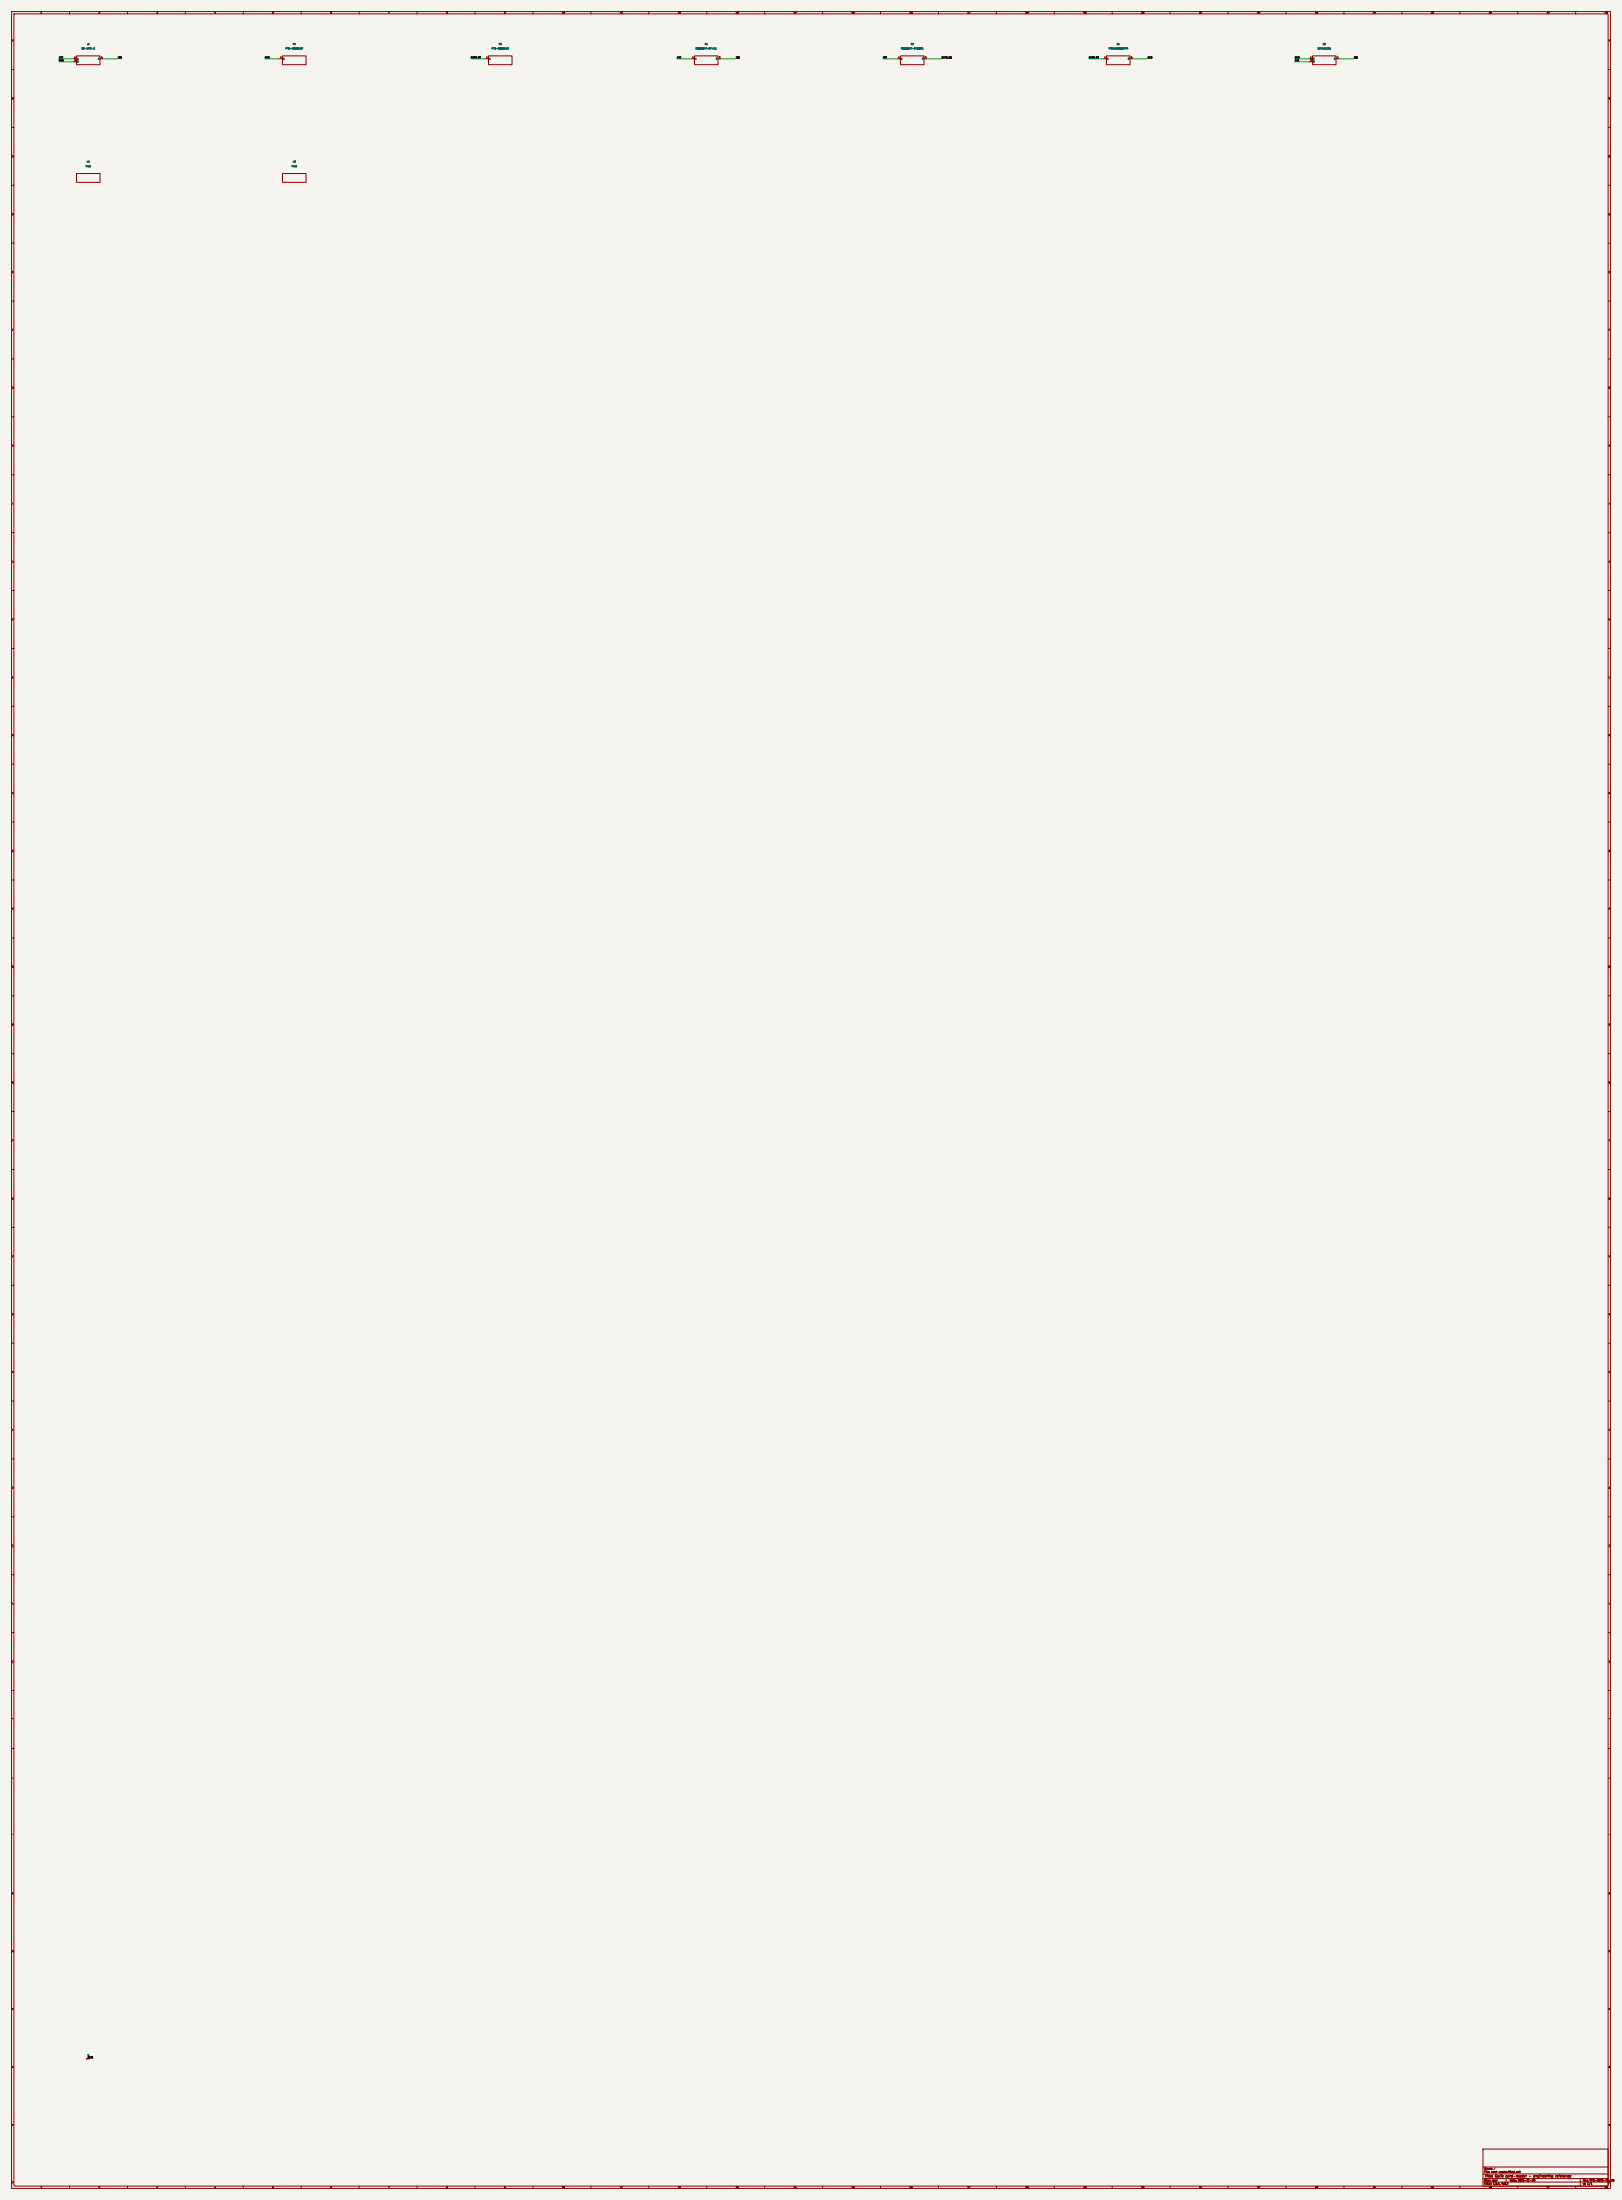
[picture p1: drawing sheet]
(kicad_sch (version 20250114) (generator "eeschema") (paper "User" 1400 1900) (title_block (title "Galia card-reader - engineering reference") (rev "RFQ-2026-11-20") (date "2026-11-20"))
(lib_symbols (symbol "Compact:J1" (pin_names (offset .508)) (in_bom yes) (on_board yes) (property "Reference" "J1" (at 0.0 6.35 0) (effects (font (size 1.27 1.27))))(property "Value" "OC-WIRE-3" (at 0.0 8.89 0) (effects (font (size 1.27 1.27))))(symbol "J1_0_1" (rectangle (start -10.16 2.54) (end 10.16 -5.08) (stroke (width .254) (type default)) (fill (type none))))(symbol "J1_1_1" (pin passive line (at -12.7 0.0 0) (length 2.54) (name "1" (effects (font (size 1.27 1.27)))) (number "1" (effects (font (size 1.27 1.27)))))(pin passive line (at -12.7 -2.54 0) (length 2.54) (name "2" (effects (font (size 1.27 1.27)))) (number "2" (effects (font (size 1.27 1.27)))))(pin passive line (at 12.7 0.0 180) (length 2.54) (name "3" (effects (font (size 1.27 1.27)))) (number "3" (effects (font (size 1.27 1.27)))))))(symbol "Compact:P1" (pin_names (offset .508)) (in_bom yes) (on_board yes) (property "Reference" "P1" (at 0.0 6.35 0) (effects (font (size 1.27 1.27))))(property "Value" "P70-1000045R" (at 0.0 8.89 0) (effects (font (size 1.27 1.27))))(symbol "P1_0_1" (rectangle (start -10.16 2.54) (end 10.16 -5.08) (stroke (width .254) (type default)) (fill (type none))))(symbol "P1_1_1" (pin passive line (at -12.7 0.0 0) (length 2.54) (name "1" (effects (font (size 1.27 1.27)))) (number "1" (effects (font (size 1.27 1.27)))))))(symbol "Compact:P2" (pin_names (offset .508)) (in_bom yes) (on_board yes) (property "Reference" "P2" (at 0.0 6.35 0) (effects (font (size 1.27 1.27))))(property "Value" "P70-1000045R" (at 0.0 8.89 0) (effects (font (size 1.27 1.27))))(symbol "P2_0_1" (rectangle (start -10.16 2.54) (end 10.16 -5.08) (stroke (width .254) (type default)) (fill (type none))))(symbol "P2_1_1" (pin passive line (at -12.7 0.0 0) (length 2.54) (name "1" (effects (font (size 1.27 1.27)))) (number "1" (effects (font (size 1.27 1.27)))))))(symbol "Compact:R1" (pin_names (offset .508)) (in_bom yes) (on_board yes) (property "Reference" "R1" (at 0.0 6.35 0) (effects (font (size 1.27 1.27))))(property "Value" "RC0603FR-074K3L" (at 0.0 8.89 0) (effects (font (size 1.27 1.27))))(symbol "R1_0_1" (rectangle (start -10.16 2.54) (end 10.16 -5.08) (stroke (width .254) (type default)) (fill (type none))))(symbol "R1_1_1" (pin passive line (at -12.7 0.0 0) (length 2.54) (name "1" (effects (font (size 1.27 1.27)))) (number "1" (effects (font (size 1.27 1.27)))))(pin passive line (at 12.7 0.0 180) (length 2.54) (name "2" (effects (font (size 1.27 1.27)))) (number "2" (effects (font (size 1.27 1.27)))))))(symbol "Compact:R2" (pin_names (offset .508)) (in_bom yes) (on_board yes) (property "Reference" "R2" (at 0.0 6.35 0) (effects (font (size 1.27 1.27))))(property "Value" "RC0603FR-07330RL" (at 0.0 8.89 0) (effects (font (size 1.27 1.27))))(symbol "R2_0_1" (rectangle (start -10.16 2.54) (end 10.16 -5.08) (stroke (width .254) (type default)) (fill (type none))))(symbol "R2_1_1" (pin passive line (at -12.7 0.0 0) (length 2.54) (name "1" (effects (font (size 1.27 1.27)))) (number "1" (effects (font (size 1.27 1.27)))))(pin passive line (at 12.7 0.0 180) (length 2.54) (name "2" (effects (font (size 1.27 1.27)))) (number "2" (effects (font (size 1.27 1.27)))))))(symbol "Compact:D1" (pin_names (offset .508)) (in_bom yes) (on_board yes) (property "Reference" "D1" (at 0.0 6.35 0) (effects (font (size 1.27 1.27))))(property "Value" "TPD1E10B06DPYR" (at 0.0 8.89 0) (effects (font (size 1.27 1.27))))(symbol "D1_0_1" (rectangle (start -10.16 2.54) (end 10.16 -5.08) (stroke (width .254) (type default)) (fill (type none))))(symbol "D1_1_1" (pin passive line (at -12.7 0.0 0) (length 2.54) (name "1" (effects (font (size 1.27 1.27)))) (number "1" (effects (font (size 1.27 1.27)))))(pin passive line (at 12.7 0.0 180) (length 2.54) (name "2" (effects (font (size 1.27 1.27)))) (number "2" (effects (font (size 1.27 1.27)))))))(symbol "Compact:D2" (pin_names (offset .508)) (in_bom yes) (on_board yes) (property "Reference" "D2" (at 0.0 6.35 0) (effects (font (size 1.27 1.27))))(property "Value" "BAT54S,215" (at 0.0 8.89 0) (effects (font (size 1.27 1.27))))(symbol "D2_0_1" (rectangle (start -10.16 2.54) (end 10.16 -5.08) (stroke (width .254) (type default)) (fill (type none))))(symbol "D2_1_1" (pin passive line (at -12.7 0.0 0) (length 2.54) (name "1" (effects (font (size 1.27 1.27)))) (number "1" (effects (font (size 1.27 1.27)))))(pin passive line (at -12.7 -2.54 0) (length 2.54) (name "2" (effects (font (size 1.27 1.27)))) (number "2" (effects (font (size 1.27 1.27)))))(pin passive line (at 12.7 0.0 180) (length 2.54) (name "3" (effects (font (size 1.27 1.27)))) (number "3" (effects (font (size 1.27 1.27)))))))(symbol "Compact:H1" (pin_names (offset .508)) (in_bom no) (on_board yes) (property "Reference" "H1" (at 0.0 6.35 0) (effects (font (size 1.27 1.27))))(property "Value" "M1.6" (at 0.0 8.89 0) (effects (font (size 1.27 1.27))))(symbol "H1_0_1" (rectangle (start -10.16 2.54) (end 10.16 -5.08) (stroke (width .254) (type default)) (fill (type none))))(symbol "H1_1_1" ))(symbol "Compact:H2" (pin_names (offset .508)) (in_bom no) (on_board yes) (property "Reference" "H2" (at 0.0 6.35 0) (effects (font (size 1.27 1.27))))(property "Value" "M1.6" (at 0.0 8.89 0) (effects (font (size 1.27 1.27))))(symbol "H2_0_1" (rectangle (start -10.16 2.54) (end 10.16 -5.08) (stroke (width .254) (type default)) (fill (type none))))(symbol "H2_1_1" ))(symbol "Compact:FLAG0" (power) (in_bom no) (on_board no) (property "Reference" "#FLG1" (at 0.0 0.0 0) (effects (font (size 1.27 1.27)) (hide yes)))(property "Value" "PWR_FLAG" (at 0.0 0.0 0) (effects (font (size 1.27 1.27)) (hide yes)))(symbol "FLAG0_1_1" (pin power_out line (at 0.0 0.0 90) (length 0) (name "pwr" (effects (font (size 1.27 1.27)))) (number "1" (effects (font (size 1.27 1.27))))))))
(symbol (lib_id "Compact:J1") (at 76.2 50.8 0) (unit 1) (in_bom yes) (on_board yes) (dnp no)(property "Reference" "J1" (at 76.2 38.1 0) (effects (font (size 1.27 1.27))))(property "Value" "OC-WIRE-3" (at 76.2 41.91 0) (effects (font (size 1.27 1.27))))(property "Footprint" "Compact:Wire3_Top" (at 76.2 50.8 0) (effects (font (size 1.27 1.27)) (hide yes)))(property "Datasheet" "drawing-defined solder-wire termination" (at 76.2 50.8 0) (effects (font (size 1.27 1.27)) (hide yes)))(pin "1")(pin "2")(pin "3"))
(wire (pts (xy 63.5 50.8) (xy 50.8 50.8)) (stroke (width 0) (type default)))
(label "3V2" (at 50.8 50.8 0) (effects (font (size 1.27 1.27)) (justify left bottom)))
(wire (pts (xy 63.5 53.34) (xy 50.8 53.34)) (stroke (width 0) (type default)))
(label "GND" (at 50.8 53.34 0) (effects (font (size 1.27 1.27)) (justify left bottom)))
(wire (pts (xy 88.9 50.8) (xy 101.6 50.8)) (stroke (width 0) (type default)))
(label "IO8" (at 101.6 50.8 0) (effects (font (size 1.27 1.27)) (justify left bottom)))
(symbol (lib_id "Compact:P1") (at 254.0 50.8 0) (unit 1) (in_bom yes) (on_board yes) (dnp no)(property "Reference" "P1" (at 254.0 38.1 0) (effects (font (size 1.27 1.27))))(property "Value" "P70-1000045R" (at 254.0 41.91 0) (effects (font (size 1.27 1.27))))(property "Footprint" "Compact:Pogo_P70_1000045" (at 254.0 50.8 0) (effects (font (size 1.27 1.27)) (hide yes)))(property "Datasheet" "https://www.harwin.com/products/P70-1000045R" (at 254.0 50.8 0) (effects (font (size 1.27 1.27)) (hide yes)))(pin "1"))
(wire (pts (xy 241.3 50.8) (xy 228.6 50.8)) (stroke (width 0) (type default)))
(label "GND" (at 228.6 50.8 0) (effects (font (size 1.27 1.27)) (justify left bottom)))
(symbol (lib_id "Compact:P2") (at 431.8 50.8 0) (unit 1) (in_bom yes) (on_board yes) (dnp no)(property "Reference" "P2" (at 431.8 38.1 0) (effects (font (size 1.27 1.27))))(property "Value" "P70-1000045R" (at 431.8 41.91 0) (effects (font (size 1.27 1.27))))(property "Footprint" "Compact:Pogo_P70_1000045" (at 431.8 50.8 0) (effects (font (size 1.27 1.27)) (hide yes)))(property "Datasheet" "https://www.harwin.com/products/P70-1000045R" (at 431.8 50.8 0) (effects (font (size 1.27 1.27)) (hide yes)))(pin "1"))
(wire (pts (xy 419.1 50.8) (xy 406.4 50.8)) (stroke (width 0) (type default)))
(label "CARD_DQ" (at 406.4 50.8 0) (effects (font (size 1.27 1.27)) (justify left bottom)))
(symbol (lib_id "Compact:R1") (at 609.6 50.8 0) (unit 1) (in_bom yes) (on_board yes) (dnp no)(property "Reference" "R1" (at 609.6 38.1 0) (effects (font (size 1.27 1.27))))(property "Value" "RC0603FR-074K3L" (at 609.6 41.91 0) (effects (font (size 1.27 1.27))))(property "Footprint" "Resistor_SMD:R_0603_1608Metric" (at 609.6 50.8 0) (effects (font (size 1.27 1.27)) (hide yes)))(property "Datasheet" "https://www.yageo.com/en/Product/Index/product_type/chip-resistors" (at 609.6 50.8 0) (effects (font (size 1.27 1.27)) (hide yes)))(pin "1")(pin "2"))
(wire (pts (xy 596.9 50.8) (xy 584.2 50.8)) (stroke (width 0) (type default)))
(label "3V2" (at 584.2 50.8 0) (effects (font (size 1.27 1.27)) (justify left bottom)))
(wire (pts (xy 622.3 50.8) (xy 635.0 50.8)) (stroke (width 0) (type default)))
(label "IO8" (at 635.0 50.8 0) (effects (font (size 1.27 1.27)) (justify left bottom)))
(symbol (lib_id "Compact:R2") (at 787.4 50.8 0) (unit 1) (in_bom yes) (on_board yes) (dnp no)(property "Reference" "R2" (at 787.4 38.1 0) (effects (font (size 1.27 1.27))))(property "Value" "RC0603FR-07330RL" (at 787.4 41.91 0) (effects (font (size 1.27 1.27))))(property "Footprint" "Resistor_SMD:R_0603_1608Metric" (at 787.4 50.8 0) (effects (font (size 1.27 1.27)) (hide yes)))(property "Datasheet" "https://www.yageo.com/en/Product/Index/product_type/chip-resistors" (at 787.4 50.8 0) (effects (font (size 1.27 1.27)) (hide yes)))(pin "1")(pin "2"))
(wire (pts (xy 774.7 50.8) (xy 762.0 50.8)) (stroke (width 0) (type default)))
(label "IO8" (at 762.0 50.8 0) (effects (font (size 1.27 1.27)) (justify left bottom)))
(wire (pts (xy 800.1 50.8) (xy 812.8 50.8)) (stroke (width 0) (type default)))
(label "CARD_DQ" (at 812.8 50.8 0) (effects (font (size 1.27 1.27)) (justify left bottom)))
(symbol (lib_id "Compact:D1") (at 965.2 50.8 0) (unit 1) (in_bom yes) (on_board yes) (dnp no)(property "Reference" "D1" (at 965.2 38.1 0) (effects (font (size 1.27 1.27))))(property "Value" "TPD1E10B06DPYR" (at 965.2 41.91 0) (effects (font (size 1.27 1.27))))(property "Footprint" "Package_SON:Texas_DPY0002A_0.6x1mm_P0.65mm" (at 965.2 50.8 0) (effects (font (size 1.27 1.27)) (hide yes)))(property "Datasheet" "https://www.ti.com/lit/ds/symlink/tpd1e10b06.pdf" (at 965.2 50.8 0) (effects (font (size 1.27 1.27)) (hide yes)))(pin "1")(pin "2"))
(wire (pts (xy 952.5 50.8) (xy 939.8 50.8)) (stroke (width 0) (type default)))
(label "CARD_DQ" (at 939.8 50.8 0) (effects (font (size 1.27 1.27)) (justify left bottom)))
(wire (pts (xy 977.9 50.8) (xy 990.6 50.8)) (stroke (width 0) (type default)))
(label "GND" (at 990.6 50.8 0) (effects (font (size 1.27 1.27)) (justify left bottom)))
(symbol (lib_id "Compact:D2") (at 1143.0 50.8 0) (unit 1) (in_bom yes) (on_board yes) (dnp no)(property "Reference" "D2" (at 1143.0 38.1 0) (effects (font (size 1.27 1.27))))(property "Value" "BAT54S,215" (at 1143.0 41.91 0) (effects (font (size 1.27 1.27))))(property "Footprint" "Package_TO_SOT_SMD:SOT-23" (at 1143.0 50.8 0) (effects (font (size 1.27 1.27)) (hide yes)))(property "Datasheet" "https://assets.nexperia.com/documents/data-sheet/BAT54_SER.pdf" (at 1143.0 50.8 0) (effects (font (size 1.27 1.27)) (hide yes)))(pin "1")(pin "2")(pin "3"))
(wire (pts (xy 1130.3 50.8) (xy 1117.6 50.8)) (stroke (width 0) (type default)))
(label "GND" (at 1117.6 50.8 0) (effects (font (size 1.27 1.27)) (justify left bottom)))
(wire (pts (xy 1130.3 53.34) (xy 1117.6 53.34)) (stroke (width 0) (type default)))
(label "3V2" (at 1117.6 53.34 0) (effects (font (size 1.27 1.27)) (justify left bottom)))
(wire (pts (xy 1155.7 50.8) (xy 1168.4 50.8)) (stroke (width 0) (type default)))
(label "IO8" (at 1168.4 50.8 0) (effects (font (size 1.27 1.27)) (justify left bottom)))
(symbol (lib_id "Compact:H1") (at 76.2 152.4 0) (unit 1) (in_bom no) (on_board yes) (dnp no)(property "Reference" "H1" (at 76.2 139.7 0) (effects (font (size 1.27 1.27))))(property "Value" "M1.6" (at 76.2 143.51 0) (effects (font (size 1.27 1.27))))(property "Footprint" "Compact:Mount_M1_6" (at 76.2 152.4 0) (effects (font (size 1.27 1.27)) (hide yes)))(property "Datasheet" "" (at 76.2 152.4 0) (effects (font (size 1.27 1.27)) (hide yes))))
(symbol (lib_id "Compact:H2") (at 254.0 152.4 0) (unit 1) (in_bom no) (on_board yes) (dnp no)(property "Reference" "H2" (at 254.0 139.7 0) (effects (font (size 1.27 1.27))))(property "Value" "M1.6" (at 254.0 143.51 0) (effects (font (size 1.27 1.27))))(property "Footprint" "Compact:Mount_M1_6" (at 254.0 152.4 0) (effects (font (size 1.27 1.27)) (hide yes)))(property "Datasheet" "" (at 254.0 152.4 0) (effects (font (size 1.27 1.27)) (hide yes))))
(symbol (lib_id "Compact:FLAG0") (at 76.2 1778.0 0) (unit 1) (in_bom no) (on_board no) (dnp no)(property "Reference" "#FLG1" (at 76.2 1778.0 0) (effects (font (size 1.27 1.27)) (hide yes)))(property "Value" "PWR_FLAG" (at 76.2 1778.0 0) (effects (font (size 1.27 1.27)) (hide yes)))(pin "1"))
(label "GND" (at 76.2 1778.0 0) (effects (font (size 1.27 1.27)) (justify left bottom)))
(sheet_instances (path "" (page "1"))) (embedded_fonts no))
